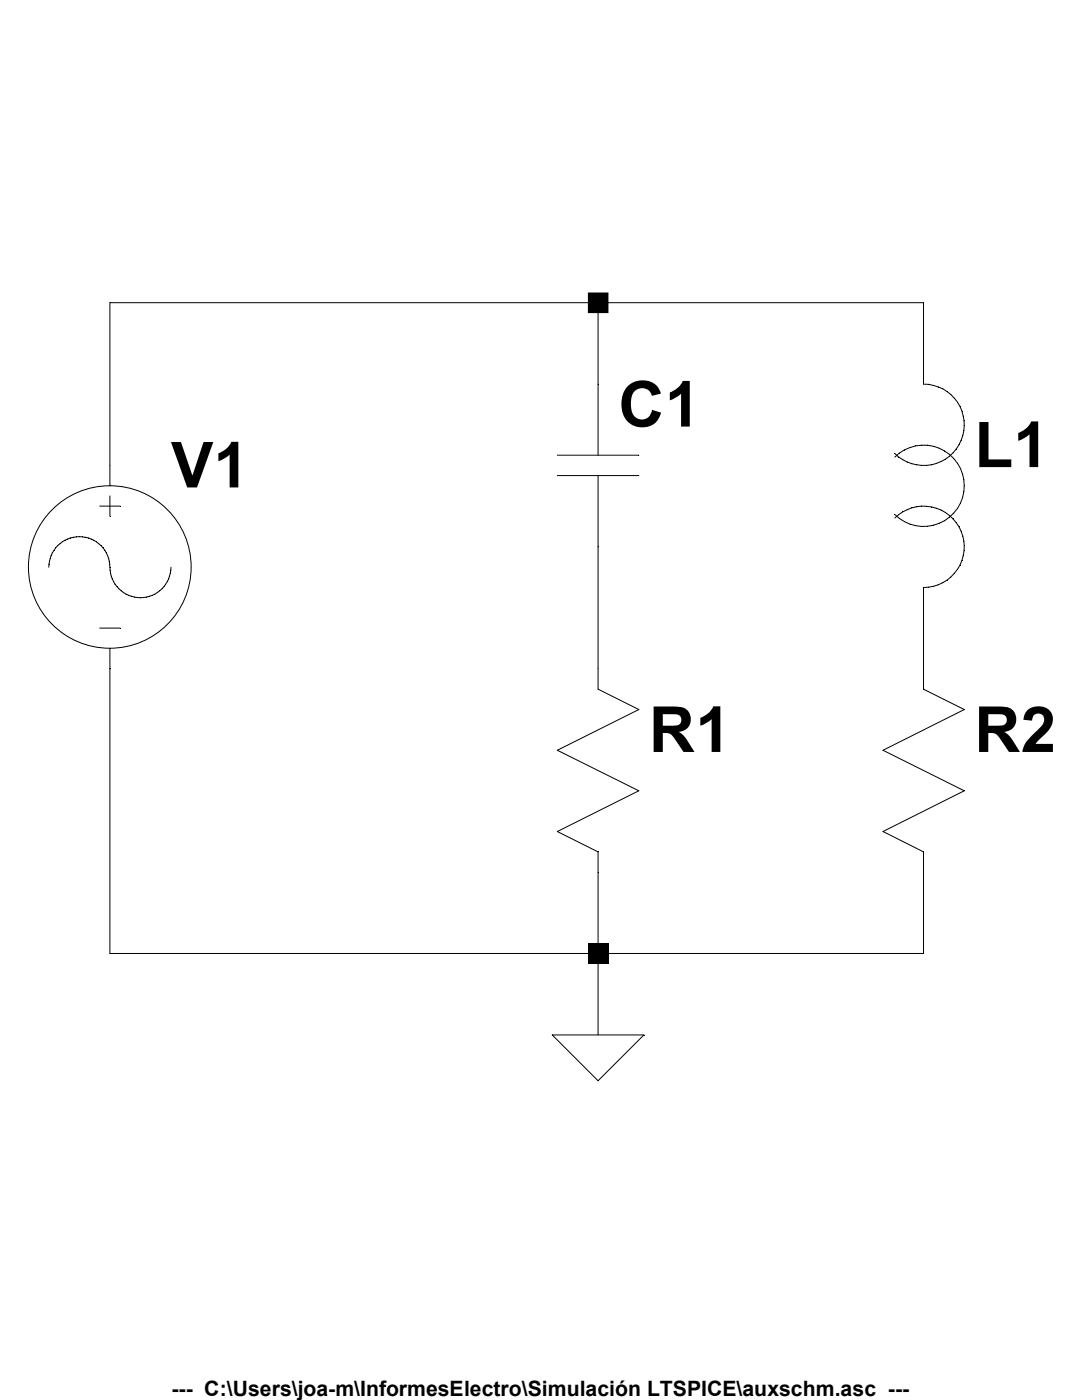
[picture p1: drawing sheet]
<svg xmlns="http://www.w3.org/2000/svg" width="216mm" height="279mm" viewBox="0 0 216 279" stroke-linecap="round" stroke-linejoin="round" font-family="sans-serif">
<g fill="none" stroke="#000" stroke-width=".2">
<path d="M119.3 60.4v30.4M21.9 99v4M111.2 90.8h16.3M111.2 94.9h16.3M119.3 94.9v42.6l8.2 4.1-16.3 8.1 16.3 8.1-16.3 8.1 8.1 4.1v36.5M178.6 91.2a8.1 8.1 0 0 1 11.4 0 8.1 8.1 0 0 1 0 11.5 8.1 8.1 0 0 1-11.4 0M178.6 90.5a8.1 8.1 0 0 0 13.2-2.6 8.1 8.1 0 0 0-7.5-11.2v-16.3h-162.4v36.5M9.7 113.2a6.1 6.1 0 0 1 6.5-6.1 6.1 6.1 0 0 1 5.8 6.7 6.1 6.1 0 0 0 6.3 5.5 6.1 6.1 0 0 0 5.8-6.1M19.9 101h4.1M178.6 103.4a8.1 8.1 0 0 1 13.2 2.7 8.1 8.1 0 0 1-7.5 11.2v20.2l8.1 4.1-16.2 8.1 16.2 8.1-16.2 8.1 8.1 4.1v20.3h-162.4v-60.9M19.9 125.3h4.1M110.2 206.5h18.3l-9.2 9.2z"/>
<circle cx="21.9" cy="113.2" r="16.2"/>
</g>
<path d="M117.3 188.3h4.1v4.1h-4.1z" fill="#000"/>
<path d="M117.3 58.4h4.1v4.1h-4.1z" fill-rule="evenodd" fill="#000"/>
<g font-size="12.7">
<text x="123.4" y="85.1">C1</text>
<text x="194.4" y="93.2">L1</text>
<text x="34.1" y="97.3">V1</text>
<text x="129.5" y="150.1">R1</text>
<text x="194.4" y="150.1">R2</text>
</g>
<text font-size="4.2" x="34.2" y="278.7">--- C:\Users\joa-m\InformesElectro\Simulación LTSPICE\auxschm.asc ---</text>
</svg>
